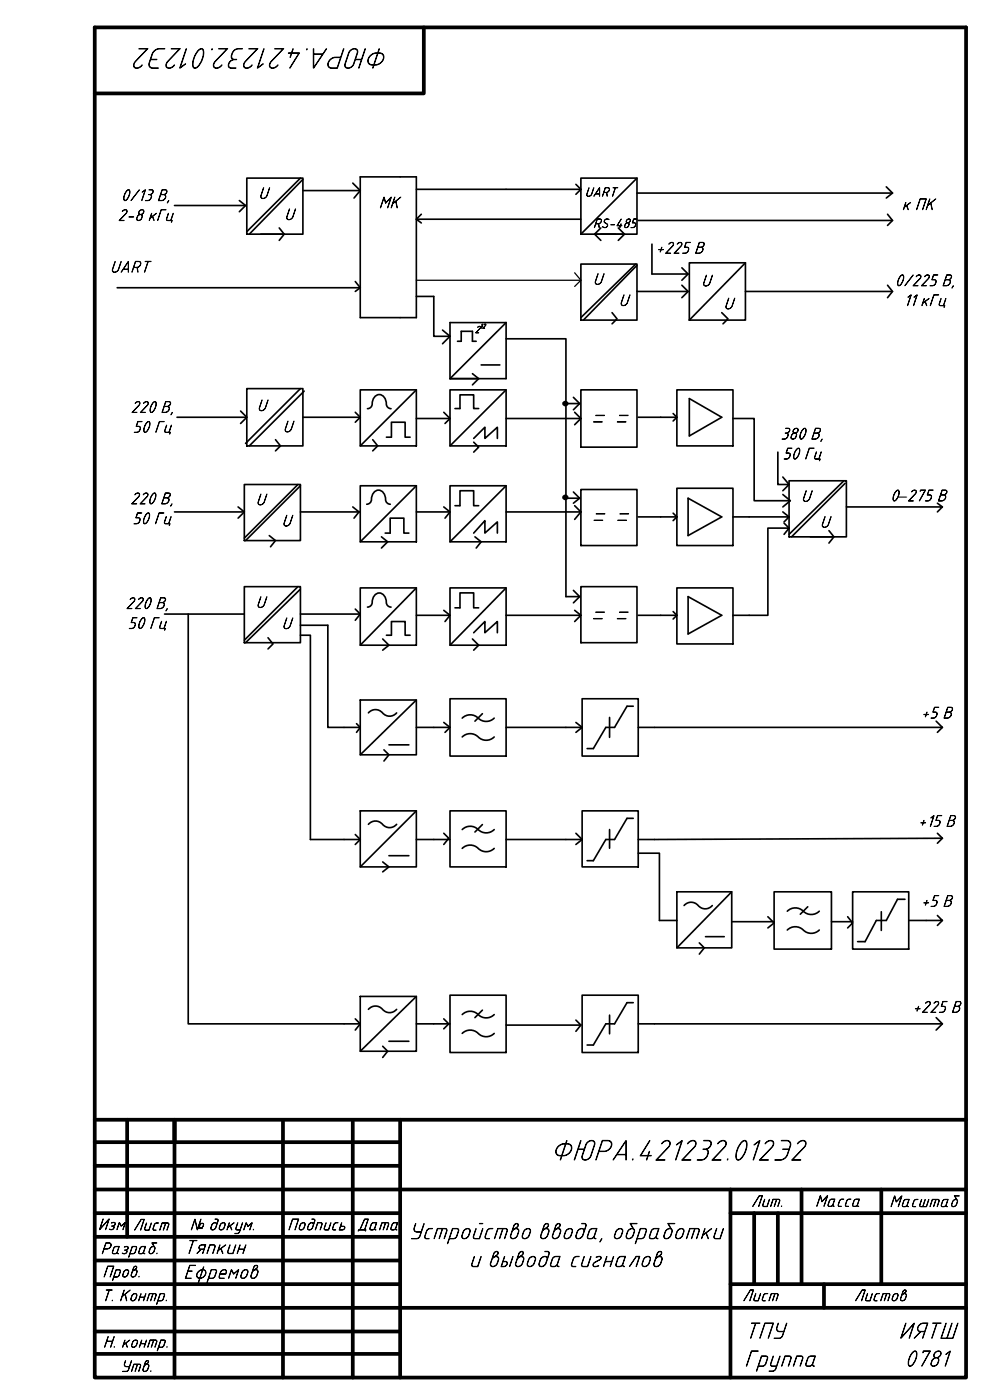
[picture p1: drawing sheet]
<svg xmlns="http://www.w3.org/2000/svg" width="210mm" height="297mm" viewBox="0 0 210 297" stroke-linecap="round" stroke-linejoin="round" font-family="sans-serif">
<g fill="none" stroke="#000" stroke-width=".79">
<path d="M20.1 5.8h185v286.8h-185zM90 5.8v14h-69.9M20.1 237.9h185M27 237.9v24.8M60.1 237.9v54.7M74.9 237.9v54.7M84.9 237.9v54.7M20.1 252.7h185M20.1 257.7h64.8M20.1 242.6h64.8M20.1 247.6h64.8M37 242.4v-4.5v54.7"/>
<path d="M155 252.7v39.9M155 257.7h50.1M160.1 257.7v15.1M165.1 257.7v15.1M170.1 252.7v20.1M187.1 252.7v20.1M20.1 277.8h185M20.1 272.8h64.8M20.1 262.7h64.8M20.1 267.8h64.8M155 272.8h50.1M174.9 272.8v5"/>
<path d="M20.1 282.8h64.8M20.1 287.6h64.8"/>
</g>
<g fill="none" stroke="#000" stroke-width=".35">
<path d="M52.4 37.8h11.9v11.9h-11.9zM63.8 37.8l-11.4 11.4M64.3 38.1l-11.4 11.6M74.9 38.9l1.6 1.6M76.5 37.6h11.9v29.9h-11.9zM122.2 39.2l1.1 1M123.3 37.8h11.9v11.9h-11.9zM135.2 37.8l-11.9 11.9M188.1 39.7l1.3 1.3-1.3 1.1M37 43.7h15.1M50.8 42.6l1.3 1.1-1.3 1.3M55.3 49.7h5"/>
<path d="M59.3 48.4l1 1.3-1 1.4M64.3 40.5h12.2M75.4 59.8l1.1 1.3M76.5 40.5l-1.4 1.6M88.4 40.2h34.9M88.4 46.6h34.9M89.4 45.5l-1 1.1 1 .8M123.3 56.1h11.9v11.9h-11.9zM123.3 40.2l-1.1 1.1M126.2 49.7h6.4M127.5 48.4l-1.3 1.3 1.3 1.4M131.2 48.4l1.4 1.3-1.4 1.4"/>
<path d="M134.9 56.1l-11.6 11.4M135.2 41h54.2M135.2 56.4l-11.4 11.6M135.5 46.8h53.9M138.4 51.9v6.3h7.6M144.7 56.9l1.3 1.3-1.3 1.3M146.3 55.8h11.9v12.2h-11.9zM158.2 55.8l-11.9 12.2M188.4 45.5l1 1.3-1 1.1M24.9 61.1h51.6M76.5 61.1l-1.1 .8M88.4 63h3.7v8.4h3.4"/>
<path d="M93.9 70.1l1.6 1.3M95.5 71.4l-1.6 1.6M97.1 72.5h.8v-2.1h2.4v2.1h.8M100.3 79.4l1.3 1-1.3 1.4M102.1 77.5h4M107.4 72h12.7v13.5M107.4 68.5h-11.9v11.9M107.4 68.5v11.9h-11.9M107.4 68.5l-11.9 11.9M129.9 66.4l1.1 1.3-1.1 1.1M135.2 61.9h10.8M144.7 60.6l1.3 1.3-1.3 1.3"/>
<path d="M153.2 66.4l1.3 1.3-1 1.1M158.2 61.9h31.2M188.4 60.6l1 1.3-1 1.3M37.6 88.6h14.8M51.1 87.3l1.3 1.3-1.3 1.4M52.4 82.6h11.9v12.1h-11.9zM58.5 93.4l1 1.3-1 1.1M63.8 82.6l-11.7 11.6M64.3 88.6h12.2M64.6 83.1l-11.7 11.6M75.4 87.6l1.1 1-1.1 1.1M76.5 82.8h11.9v11.9h-11.9z"/>
<path d="M78 86.8a1.18 1.18 0 0 0 1.1-1.5 1.45 1.45 0 0 1 1.4-1.5 1.45 1.45 0 0 1 1.4 1.5 1.25 1.25 0 0 0 1.1 1.5M79.1 93.4l1.1 1.3-1.1 1.1M82 92.9h1.1v-3.2h2.9v3.2h1M88.4 82.8l-11.9 11.9M88.4 88.9h7.1M94.2 87.6l1.3 1.3-1 1.1M95.5 82.8h11.9v11.9h-11.9zM96.6 86.8h1v-2.9h2.9v2.9h1.1M100.5 93.1l2.4-2.3v2.3l2.7-2.3v2.3M100.5 93.9l1.1 1.1-1.1 1M107.4 82.8l-11.9 11.9M107.4 88.9h15.9"/>
<path d="M121.7 84.4l1.3 1.3-1.3 1.3M122 87.6l1.3 1.3M123 85.7h-2.9v20.1M123.3 82.8h11.9v12.2h-11.9zM123.3 88.9l-1.3 1.3M135.5 88.6h8.2M142.9 87.8l.8 .8M143.7 82.8h11.9v11.9h-11.9zM143.7 88.6l-.8 .8M146.3 84.7l6.9 3.9-6.9 4zM155.6 88.9h4.5v17.5h7.6M165.1 96v6.9h2.4l-1.3 1.3"/>
<path d="M37 108.7h14.9M50.5 107.7l1.4 1-1.4 1.4M51.9 102.9h11.9v11.9h-11.9zM57.1 113.8l1.4 1-1.1 1.4M63.2 102.9l-11.3 11.4M63.8 108.7h12.7M63.8 103.2l-11.7 11.6M74.9 107.7l1.3 1-1.1 1.4M76.5 103.2h11.9v11.9h-11.9zM77.8 107.1a1.18 1.18 0 0 0 1.1-1.5 1.45 1.45 0 0 1 1.4-1.5 1.45 1.45 0 0 1 1.5 1.5 1.25 1.25 0 0 0 1 1.5M81 114l1.3 1.1-1.3 1.3M81.8 113.2h1v-3.1h2.9v3.1h1.1"/>
<path d="M88.4 108.7h7.1M88.4 103.2l-11.9 11.9M94.2 107.7l1.3 1-1 1.4M95.5 103.2h11.9v11.9h-11.9zM96.6 107.4h1v-3.2h2.9v3.2h1.1M100.5 113.2l2.4-2.6v2.6l2.7-2.3v2.3M100.8 114l1.3 1.1-1 1.3M107.4 108.7h15.9M107.4 103.2l-11.9 11.9M120.1 105.8h2.9M120.1 105.8v20.9h2.9M121.7 104.5l1.3 1.3-1.3 1.1"/>
<path d="M122 107.4l1.3 1.3M123.3 104h11.9v11.9h-11.9zM123.3 108.7l-1.3 1.6M135.5 109.8h8.2M142.9 109l.8 .8M143.7 103.7h11.9v12.2h-11.9zM143.7 109.8l-.8 .8M146 105.8l7.2 4-7.2 4zM155.6 109.8h11.9l-1.1 1.1M166.2 105l1.5 1.4-1.5 1.3M166.2 108.7l1.3 1.1M166.2 101.3l1.3 1.6"/>
<path d="M166.4 113.5l1.1-1.3h-4.5v18.5h-7.4M166.4 111.1l1.1 1.1M167.5 102.1h12.2v11.9h-12.2zM172 114h5M175.9 112.7l1.1 1.3-1.1 1.4M179.1 102.1l-11.6 11.4M179.4 102.7l-11.4 11.3M179.7 107.7h20.3l-1 1M199 106.9l1 .8M34.9 130.4h17M40 130.4v87.1h36.5M51.9 124.6h11.9v11.9h-11.9z"/>
<path d="M56.9 135.5l1 1.3-1 1M63.2 124.6l-11.3 11.4M63.8 134.9h2.1v43.4h10.6M63.8 132.8h5.8v21.7h6.9M63.8 125.1l-11.7 11.4M63.8 130.4h12.7M75.4 129.4l1.1 1-1.1 1.4M76.5 124.9h11.9v12.2h-11.9zM78 129a1.18 1.18 0 0 0 1.1-1.6 1.45 1.45 0 0 1 1.4-1.4 1.45 1.45 0 0 1 1.4 1.4 1.25 1.25 0 0 0 1.1 1.6M81.2 135.7l1.3 1.4-1.3 1M82 134.9h1.1v-2.9h2.9v2.9h1M88.4 124.9l-11.9 12.2"/>
<path d="M88.4 130.7h7.1M94.2 129.6l1.3 1.1-1 1.3M95.5 124.9h11.9v12.2h-11.9zM96.6 129.1h1v-3.2h2.9v3.2h1.1M100.3 135.7l1.3 1.4-1.1 1M100.5 134.4l2.4-2.4v2.4l2.7-2.4v2.4M107.4 124.9l-11.9 12.2M107.4 130.7h15.9M121.7 125.4l1.3 1.3-1.3 1.4M122 129.6l1.3 1.1M123.3 124.6h11.9v11.9h-11.9zM123.3 130.7l-1.3 1.3"/>
<path d="M135.5 130.7h8.2M142.9 129.9l.8 .8M143.7 124.9h11.9v11.9h-11.9zM143.7 130.7l-.8 .8M146 126.7l7.2 4-7.2 4zM75.7 153.7l.8 .8-.8 1.1M76.5 148.7h11.9v11.6h-11.9zM78.2 151.4a1.95 1.95 0 0 1 3 0 1.94 1.94 0 0 0 3 0M81.5 159.3l1 1-1 1.4M82.5 158.2h4.3M88.4 154.5h7.1M88.4 148.7l-11.9 11.6"/>
<path d="M94.2 153.5l1.3 1-1 1.1M95.5 148.4h11.9v12.2h-11.9zM98.1 156.5a2.58 2.58 0 0 1 3.8 .4 2.4 2.4 0 0 0 3-.4M98.1 152.5a2.58 2.58 0 0 1 3.8 .4 2.4 2.4 0 0 0 3-.4M102.4 151.6l-1.6 1.6M107.4 154.5h16.2M122.2 153.5l1.4 1-1.4 1.1M123.6 148.4h11.9v12.2h-11.9zM129.4 152.4v4.2M134.4 150h-1.3l-2.7 4.5h-1.8l-2.7 4.5h-1.3M135.5 154.5h64.5M198.7 153.2l1.3 1.3"/>
<path d="M200 154.5l-1 1.1M75.4 177.3l1.1 1-1.1 1.1M76.5 172.2h11.9v11.9h-11.9zM78.2 175.1a1.95 1.95 0 0 1 3 0 1.95 1.95 0 0 0 3 0M88.4 178.3h7.1M88.4 172.2l-11.9 11.9M94.2 177l1 1.1-1 1.3M95.5 172.2h11.9v11.9h-11.9zM98.1 176.2a2.57 2.57 0 0 1 3.8 .4 2.4 2.4 0 0 0 3-.4M102.4 175.2l-1.6 1.5M107.4 178.3h16.2M122.2 177l1.4 1.3-1.4 1.1"/>
<path d="M123.6 172.2h11.9v11.9h-11.9zM129.4 176.2v4M134.4 173.8h-1.3l-2.7 4.5h-1.8l-2.7 4.5h-1.3M199 177l1 1.1M200 178.1l-64.5 .2M200 178.1l-1 1M81.2 183.1l1.3 1-1.3 1.1M82.5 181.8h4.3M98.1 180.2a2.57 2.57 0 0 1 3.8 .4 2.41 2.41 0 0 0 3-.4M135.5 181.2h4.5v14.3h3.7M143.7 189.4h11.6v11.9h-11.6zM145.2 192.4a1.95 1.95 0 0 1 3 0 1.95 1.95 0 0 0 3 0"/>
<path d="M149.8 199h3.9M155.3 189.4l-11.6 11.9M155.3 195.8h9M163 194.7l1.3 1.4-1.3 1M164.3 189.4h12.2v12.2h-12.2zM167.1 197.6a2.58 2.58 0 0 1 3.8 .3 2.4 2.4 0 0 0 3-.3M167.1 193.6a2.58 2.58 0 0 1 3.8 .3 2.4 2.4 0 0 0 3-.3M171.4 192.6l-1.5 1.6M176.5 195.8h4.5M179.9 194.7l1.1 1.4-1.1 1M181 189.4h11.9v12.2h-11.9zM187.1 193.7v3.9"/>
<path d="M192.1 191h-1.6l-2.4 4.5h-2.1l-2.4 4.5h-1.6M199 194.5l1 1h-7.1M200 195.5l-1 1.1M75.4 216.4l1.1 1.1-1.1 1.3M76.5 211.7h11.9v11.6h-11.9zM78.2 214.4a1.95 1.95 0 0 1 3 0 1.94 1.94 0 0 0 3 0M88.4 217.5h7.1M88.4 211.7l-11.9 11.6M94.2 216.4l1 1.1-1 1M95.5 211.4h11.9v12.2h-11.9zM98.1 219.5a2.57 2.57 0 0 1 3.8 .4 2.4 2.4 0 0 0 3-.4M98.1 215.5a2.57 2.57 0 0 1 3.8 .4 2.4 2.4 0 0 0 3-.4"/>
<path d="M102.4 214.6l-1.6 1.6M107.4 217.8h15.9M122.2 216.7l1.1 1.1-1.1 1.3M123.6 211.4h11.9v12.2h-11.9zM129.4 215.6v4M134.4 213h-1.3l-2.7 4.5h-1.8l-2.7 4.5h-1.3M135.5 217.5h64.5M148.4 200.3l1.1 1-1.1 1.4M198.7 216.2l1.3 1.3-1.3 1.3M81.2 222.2l1.1 1.1-1.1 1.3M82.5 221.2h4.3"/>
<circle cx="120" cy="85.7" r=".46"/>
<circle cx="120" cy="105.7" r=".46"/>
</g>
<g fill="#000">
<circle cx="120" cy="85.7" r=".46"/>
<circle cx="120" cy="105.7" r=".46"/>
</g>
<path d="M88.4 59.5h34.9M122 57.9l1.3 1.6M123.3 59.5l-1.3 1.4" fill="none" stroke="#000" stroke-width=".26"/>
<g font-size="6.7">
<text x="82.8" y="10.4" transform="rotate(-180 82.8 10.4)">ФЮРА.421232.012Э2</text>
<text x="125.1" y="90.3">= =</text>
<text x="125.2" y="111.2">= =</text>
<text x="125.1" y="132.1">= =</text>
<text x="116.7" y="246.4">ФЮРА.421232.012Э2</text>
</g>
<g font-size="5.2">
<text x="86.6" y="263.1">Устройство ввода, обработки</text>
<text x="99.4" y="269">и вывода сигналов</text>
<text x="157.9" y="284.3">ТПУ</text>
<text x="190.7" y="284.3">ИЯТШ</text>
<text x="157.9" y="290.2">Группа</text>
<text x="191.9" y="290.2">0781</text>
</g>
<g font-size="4.5">
<text x="38.9" y="266.3">Тяпкин</text>
<text x="38.9" y="271.5">Ефремов</text>
</g>
<g font-size="3.7">
<text x="24.9" y="46.8">2-8 кГц</text>
<text x="25.6" y="42.6">0/13 В,</text>
<text x="54.8" y="42.2">U</text>
<text x="60.3" y="46.7">U</text>
<text x="80.4" y="44.2">МК</text>
<text x="191.4" y="44.5">к ПК</text>
<text x="139.2" y="53.8">+225 B</text>
<text x="23.3" y="57.8">UART</text>
<text x="125.8" y="60.4">U</text>
<text x="131.3" y="64.9">U</text>
<text x="148.8" y="60.7">U</text>
<text x="153.5" y="65.6">U</text>
<text x="189.9" y="60.7">0/225 В,</text>
<text x="191.7" y="64.9">11 кГц</text>
<text x="27.7" y="87.6">220 B,</text>
<text x="54.5" y="87.2">U</text>
<text x="28.1" y="91.8">50 Гц</text>
<text x="60" y="91.7">U</text>
<text x="165.6" y="93.3">380 B,</text>
<text x="166.1" y="97.5">50 Гц</text>
<text x="27.6" y="107">220 B,</text>
<text x="54.2" y="107.2">U</text>
<text x="170" y="106.5">U</text>
<text x="188.9" y="106.4">0–275 В</text>
<text x="28.1" y="111.3">50 Гц</text>
<text x="59.7" y="111.7">U</text>
<text x="174" y="112">U</text>
<text x="26.6" y="129.3">220 B,</text>
<text x="54.2" y="129">U</text>
<text x="27.1" y="133.5">50 Гц</text>
<text x="59.7" y="133.5">U</text>
<text x="195.4" y="152.5">+5 В</text>
<text x="194.8" y="175.5">+15 В</text>
<text x="195.4" y="192.5">+5 В</text>
<text x="193.7" y="215">+225 В</text>
<text x="159.4" y="256.3">Лит.</text>
<text x="173" y="256.3">Масса</text>
<text x="188.8" y="256.3">Масштаб</text>
<text x="20.8" y="261.2">Изм.</text>
<text x="28.2" y="261.3">Лист</text>
<text x="40.2" y="261.3">№ докум.</text>
<text x="61" y="261.3">Подпись</text>
<text x="75.7" y="261.3">Дата</text>
<text x="21.3" y="266.3">Разраб.</text>
<text x="21.7" y="271.3">Пров.</text>
<text x="21.4" y="276.3">Т. Контр.</text>
<text x="157.5" y="276.3">Лист</text>
<text x="181.2" y="276.3">Листов</text>
<text x="21.8" y="286.2">Н. контр.</text>
<text x="25.5" y="291.3">Утв.</text>
</g>
<g font-size="3">
<text x="124.1" y="41.7">UART</text>
<text x="125.9" y="48.3">RS-485</text>
</g>
<text font-size="2.2" x="100.8" y="70.7">2</text>
<text font-size="1.4" x="101.8" y="69.7">12</text>
</svg>
